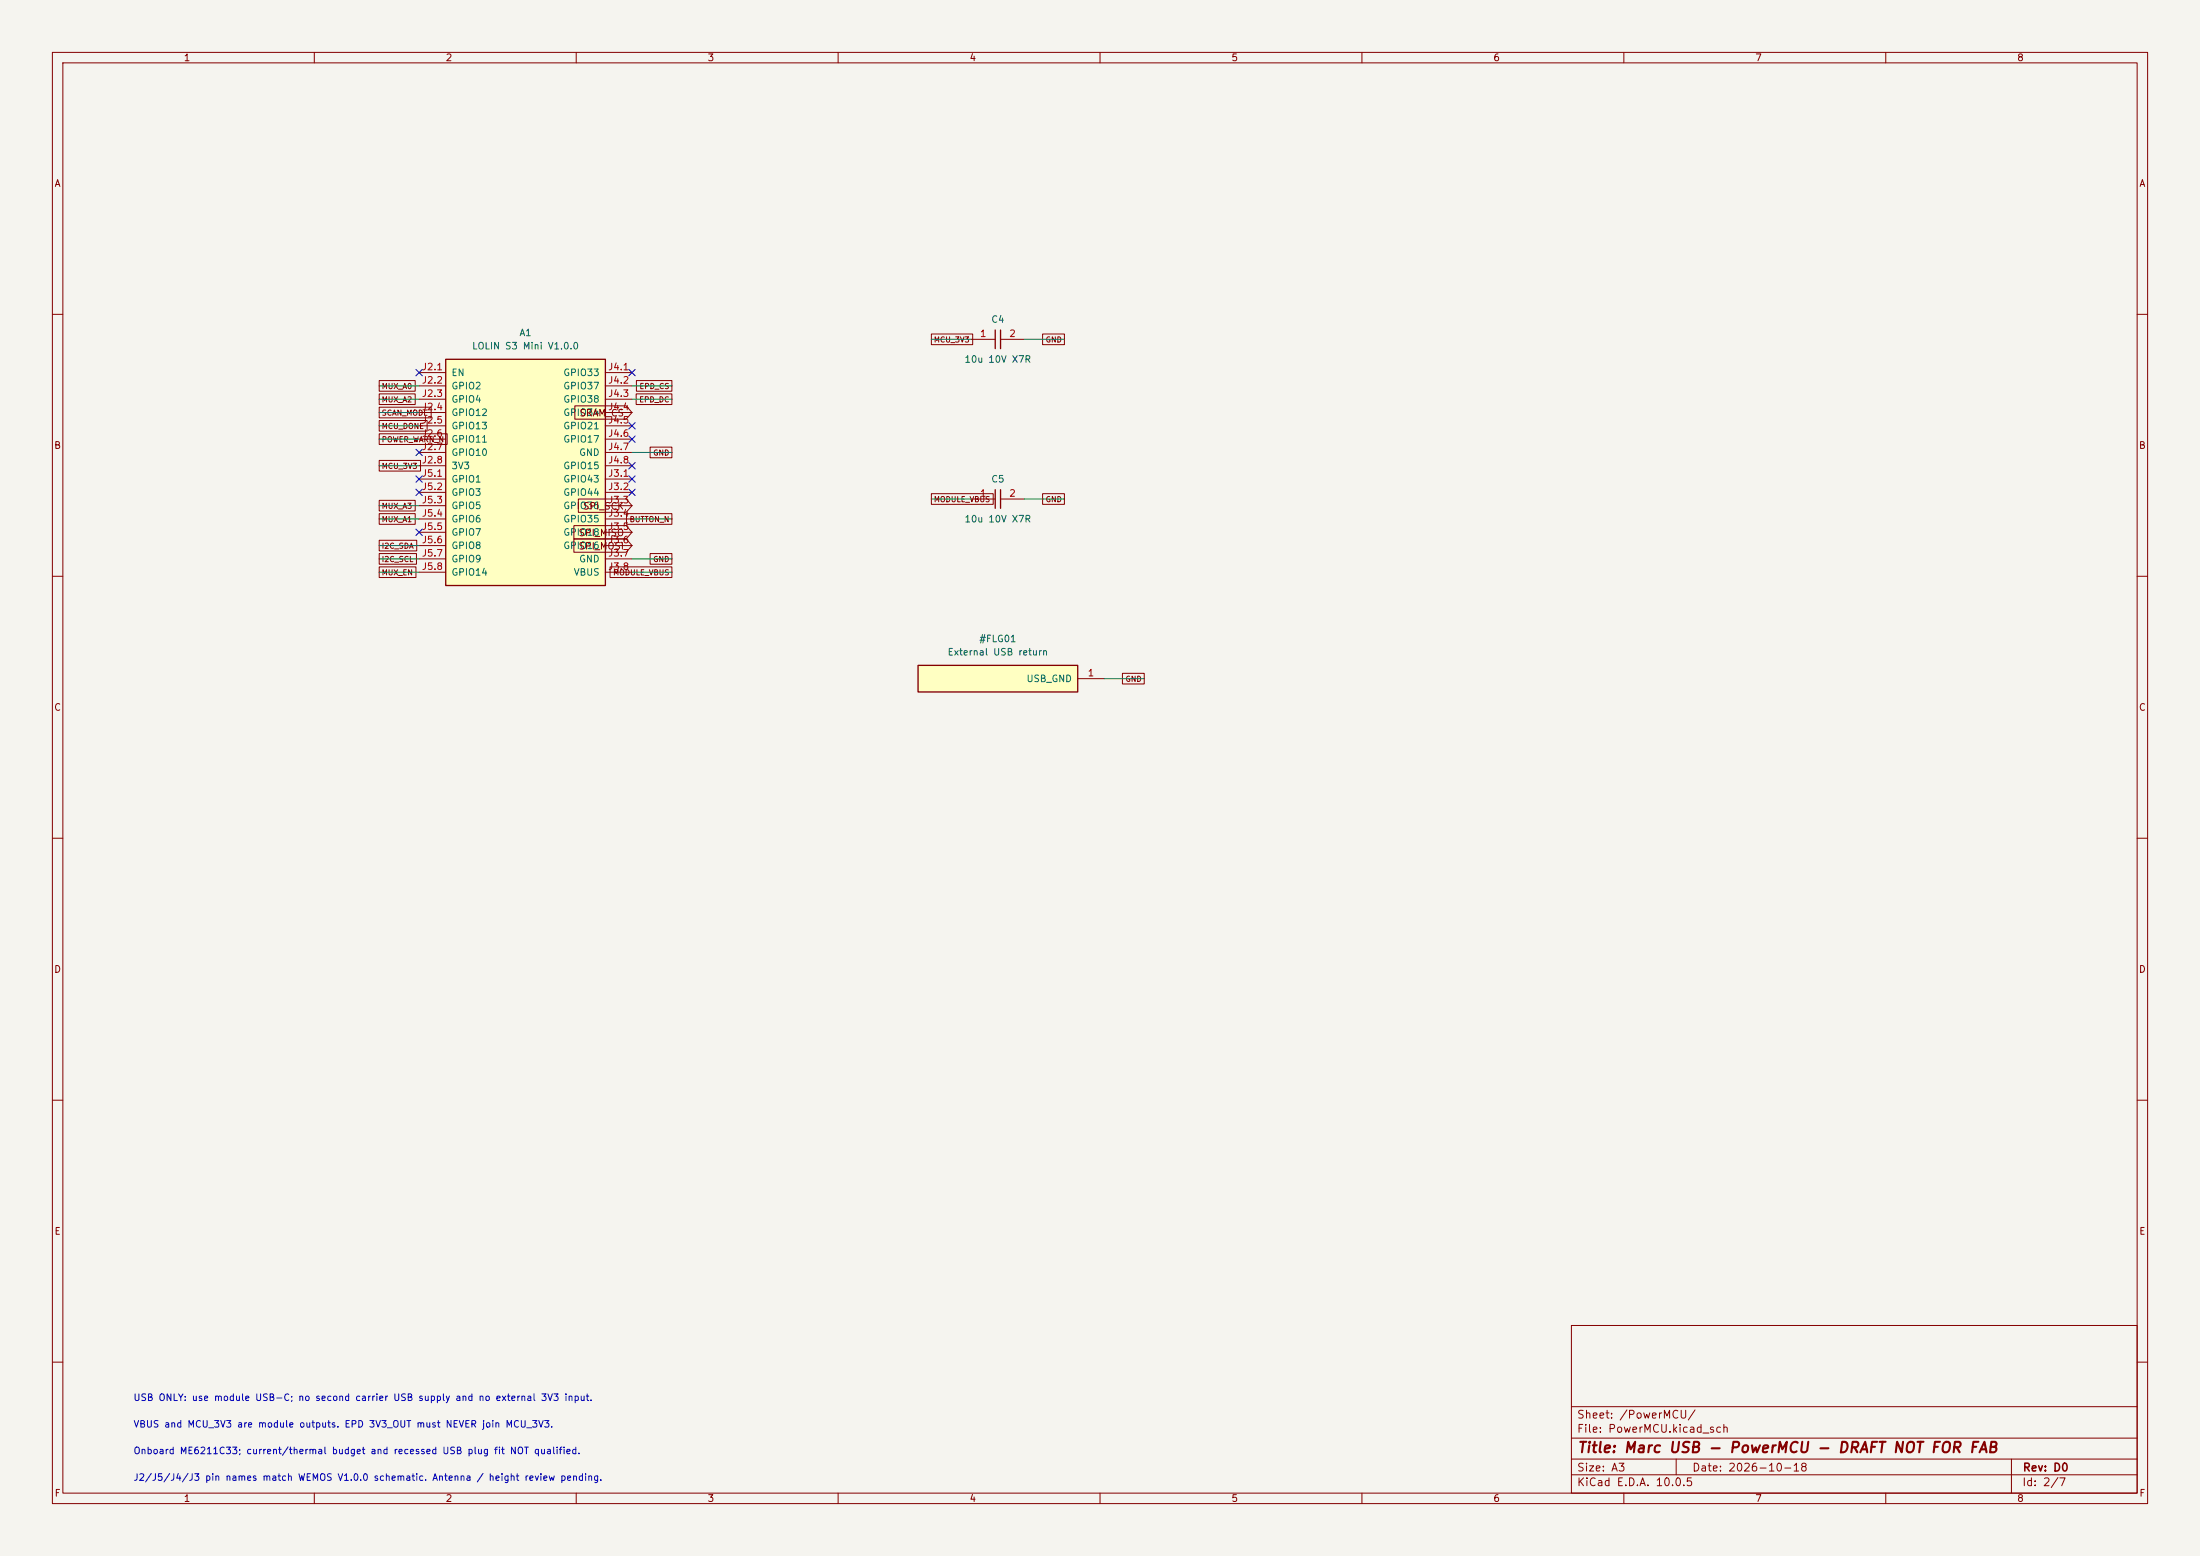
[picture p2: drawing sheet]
(kicad_sch
 (version 20260306)
 (generator "eeschema")
 (generator_version "10.0")
 (paper "A3")
 (title_block
  (title "Marc USB - PowerMCU - DRAFT NOT FOR FAB")
  (date "2026-10-18")
  (rev "D0"))
 (lib_symbols
  (symbol "Marc:Capacitor"
   (pin_names
    (offset 0)) (exclude_from_sim no) (in_bom yes) (on_board yes)
   (in_pos_files yes)
   (duplicate_pin_numbers_are_jumpers no)
   (property "Reference" "C" (at 0 3.81 0) (show_name no) (do_not_autoplace no) (effects (font (size 1.27 1.27))))
   (property "Value" "Capacitor" (at 0 -3.81 0) (show_name no) (do_not_autoplace no) (effects (font (size 1.27 1.27))))
   (property "Footprint" "" (at 0 0 0) (show_name no) (do_not_autoplace no) (hide yes) (effects (font (size 1.27 1.27))))
   (property "Datasheet" "" (at 0 0 0) (show_name no) (do_not_autoplace no) (hide yes) (effects (font (size 1.27 1.27))))
   (property "Description" "" (at 0 0 0) (show_name no) (do_not_autoplace no) (hide yes) (effects (font (size 1.27 1.27))))
   (symbol "Capacitor_0_1"
    (polyline (pts (xy -0.508 -1.778) (xy -0.508 1.778)) (stroke (width 0.254) (type default)) (fill (type none)))
    (polyline (pts (xy 0.508 -1.778) (xy 0.508 1.778)) (stroke (width 0.254) (type default)) (fill (type none))))
   (symbol "Capacitor_1_1"
    (pin passive line (at -5.08 0 0) (length 4.572) (name "" (effects (font (size 1.27 1.27)))) (number "1" (effects (font (size 1.27 1.27)))))
    (pin passive line (at 5.08 0 180) (length 4.572) (name "" (effects (font (size 1.27 1.27)))) (number "2" (effects (font (size 1.27 1.27))))))
   (embedded_fonts no))
  (symbol "Marc:LOLIN_S3_MINI_V1"
   (pin_names
    (offset 1.016)) (exclude_from_sim no) (in_bom yes) (on_board yes)
   (in_pos_files yes)
   (duplicate_pin_numbers_are_jumpers no)
   (property "Reference" "U" (at 0 26.67 0) (show_name no) (do_not_autoplace no) (effects (font (size 1.27 1.27))))
   (property "Value" "LOLIN_S3_MINI_V1" (at 0 24.13 0) (show_name no) (do_not_autoplace no) (effects (font (size 1.27 1.27))))
   (property "Footprint" "" (at 0 0 0) (show_name no) (do_not_autoplace no) (hide yes) (effects (font (size 1.27 1.27))))
   (property "Datasheet" "" (at 0 0 0) (show_name no) (do_not_autoplace no) (hide yes) (effects (font (size 1.27 1.27))))
   (property "Description" "" (at 0 0 0) (show_name no) (do_not_autoplace no) (hide yes) (effects (font (size 1.27 1.27))))
   (symbol "LOLIN_S3_MINI_V1_0_1"
    (rectangle (start -15.24 21.59) (end 15.24 -21.59) (stroke (width 0.254) (type default)) (fill (type background))))
   (symbol "LOLIN_S3_MINI_V1_1_1"
    (pin input line (at -20.32 19.05 0) (length 5.08) (name "EN" (effects (font (size 1.27 1.27)))) (number "J2.1" (effects (font (size 1.27 1.27)))))
    (pin bidirectional line (at -20.32 16.51 0) (length 5.08) (name "GPIO2" (effects (font (size 1.27 1.27)))) (number "J2.2" (effects (font (size 1.27 1.27)))))
    (pin bidirectional line (at -20.32 13.97 0) (length 5.08) (name "GPIO4" (effects (font (size 1.27 1.27)))) (number "J2.3" (effects (font (size 1.27 1.27)))))
    (pin bidirectional line (at -20.32 11.43 0) (length 5.08) (name "GPIO12" (effects (font (size 1.27 1.27)))) (number "J2.4" (effects (font (size 1.27 1.27)))))
    (pin bidirectional line (at -20.32 8.89 0) (length 5.08) (name "GPIO13" (effects (font (size 1.27 1.27)))) (number "J2.5" (effects (font (size 1.27 1.27)))))
    (pin bidirectional line (at -20.32 6.35 0) (length 5.08) (name "GPIO11" (effects (font (size 1.27 1.27)))) (number "J2.6" (effects (font (size 1.27 1.27)))))
    (pin bidirectional line (at -20.32 3.81 0) (length 5.08) (name "GPIO10" (effects (font (size 1.27 1.27)))) (number "J2.7" (effects (font (size 1.27 1.27)))))
    (pin power_out line (at -20.32 1.27 0) (length 5.08) (name "3V3" (effects (font (size 1.27 1.27)))) (number "J2.8" (effects (font (size 1.27 1.27)))))
    (pin bidirectional line (at 20.32 -1.27 180) (length 5.08) (name "GPIO43" (effects (font (size 1.27 1.27)))) (number "J3.1" (effects (font (size 1.27 1.27)))))
    (pin bidirectional line (at 20.32 -3.81 180) (length 5.08) (name "GPIO44" (effects (font (size 1.27 1.27)))) (number "J3.2" (effects (font (size 1.27 1.27)))))
    (pin bidirectional line (at 20.32 -6.35 180) (length 5.08) (name "GPIO36" (effects (font (size 1.27 1.27)))) (number "J3.3" (effects (font (size 1.27 1.27)))))
    (pin bidirectional line (at 20.32 -8.89 180) (length 5.08) (name "GPIO35" (effects (font (size 1.27 1.27)))) (number "J3.4" (effects (font (size 1.27 1.27)))))
    (pin bidirectional line (at 20.32 -11.43 180) (length 5.08) (name "GPIO18" (effects (font (size 1.27 1.27)))) (number "J3.5" (effects (font (size 1.27 1.27)))))
    (pin bidirectional line (at 20.32 -13.97 180) (length 5.08) (name "GPIO16" (effects (font (size 1.27 1.27)))) (number "J3.6" (effects (font (size 1.27 1.27)))))
    (pin power_in line (at 20.32 -16.51 180) (length 5.08) (name "GND" (effects (font (size 1.27 1.27)))) (number "J3.7" (effects (font (size 1.27 1.27)))))
    (pin power_out line (at 20.32 -19.05 180) (length 5.08) (name "VBUS" (effects (font (size 1.27 1.27)))) (number "J3.8" (effects (font (size 1.27 1.27)))))
    (pin bidirectional line (at 20.32 19.05 180) (length 5.08) (name "GPIO33" (effects (font (size 1.27 1.27)))) (number "J4.1" (effects (font (size 1.27 1.27)))))
    (pin bidirectional line (at 20.32 16.51 180) (length 5.08) (name "GPIO37" (effects (font (size 1.27 1.27)))) (number "J4.2" (effects (font (size 1.27 1.27)))))
    (pin bidirectional line (at 20.32 13.97 180) (length 5.08) (name "GPIO38" (effects (font (size 1.27 1.27)))) (number "J4.3" (effects (font (size 1.27 1.27)))))
    (pin bidirectional line (at 20.32 11.43 180) (length 5.08) (name "GPIO34" (effects (font (size 1.27 1.27)))) (number "J4.4" (effects (font (size 1.27 1.27)))))
    (pin bidirectional line (at 20.32 8.89 180) (length 5.08) (name "GPIO21" (effects (font (size 1.27 1.27)))) (number "J4.5" (effects (font (size 1.27 1.27)))))
    (pin bidirectional line (at 20.32 6.35 180) (length 5.08) (name "GPIO17" (effects (font (size 1.27 1.27)))) (number "J4.6" (effects (font (size 1.27 1.27)))))
    (pin power_in line (at 20.32 3.81 180) (length 5.08) (name "GND" (effects (font (size 1.27 1.27)))) (number "J4.7" (effects (font (size 1.27 1.27)))))
    (pin bidirectional line (at 20.32 1.27 180) (length 5.08) (name "GPIO15" (effects (font (size 1.27 1.27)))) (number "J4.8" (effects (font (size 1.27 1.27)))))
    (pin bidirectional line (at -20.32 -1.27 0) (length 5.08) (name "GPIO1" (effects (font (size 1.27 1.27)))) (number "J5.1" (effects (font (size 1.27 1.27)))))
    (pin bidirectional line (at -20.32 -3.81 0) (length 5.08) (name "GPIO3" (effects (font (size 1.27 1.27)))) (number "J5.2" (effects (font (size 1.27 1.27)))))
    (pin bidirectional line (at -20.32 -6.35 0) (length 5.08) (name "GPIO5" (effects (font (size 1.27 1.27)))) (number "J5.3" (effects (font (size 1.27 1.27)))))
    (pin bidirectional line (at -20.32 -8.89 0) (length 5.08) (name "GPIO6" (effects (font (size 1.27 1.27)))) (number "J5.4" (effects (font (size 1.27 1.27)))))
    (pin bidirectional line (at -20.32 -11.43 0) (length 5.08) (name "GPIO7" (effects (font (size 1.27 1.27)))) (number "J5.5" (effects (font (size 1.27 1.27)))))
    (pin bidirectional line (at -20.32 -13.97 0) (length 5.08) (name "GPIO8" (effects (font (size 1.27 1.27)))) (number "J5.6" (effects (font (size 1.27 1.27)))))
    (pin bidirectional line (at -20.32 -16.51 0) (length 5.08) (name "GPIO9" (effects (font (size 1.27 1.27)))) (number "J5.7" (effects (font (size 1.27 1.27)))))
    (pin bidirectional line (at -20.32 -19.05 0) (length 5.08) (name "GPIO14" (effects (font (size 1.27 1.27)))) (number "J5.8" (effects (font (size 1.27 1.27))))))
   (embedded_fonts no))
  (symbol "Marc:USB_Return"
   (pin_names
    (offset 1.016)) (exclude_from_sim no) (in_bom yes) (on_board yes)
   (in_pos_files yes)
   (duplicate_pin_numbers_are_jumpers no)
   (property "Reference" "U" (at 0 7.62 0) (show_name no) (do_not_autoplace no) (effects (font (size 1.27 1.27))))
   (property "Value" "USB_Return" (at 0 5.08 0) (show_name no) (do_not_autoplace no) (effects (font (size 1.27 1.27))))
   (property "Footprint" "" (at 0 0 0) (show_name no) (do_not_autoplace no) (hide yes) (effects (font (size 1.27 1.27))))
   (property "Datasheet" "" (at 0 0 0) (show_name no) (do_not_autoplace no) (hide yes) (effects (font (size 1.27 1.27))))
   (property "Description" "" (at 0 0 0) (show_name no) (do_not_autoplace no) (hide yes) (effects (font (size 1.27 1.27))))
   (symbol "USB_Return_0_1"
    (rectangle (start -15.24 2.54) (end 15.24 -2.54) (stroke (width 0.254) (type default)) (fill (type background))))
   (symbol "USB_Return_1_1"
    (pin power_out line (at 20.32 0 180) (length 5.08) (name "USB_GND" (effects (font (size 1.27 1.27)))) (number "1" (effects (font (size 1.27 1.27))))))
   (embedded_fonts no)))
 (text "USB ONLY: use module USB-C; no second carrier USB supply and no external 3V3 input."
  (exclude_from_sim no)
  (at 25.4 267 0)
  (effects (font (size 1.27 1.27)) (justify left)))
 (text "Onboard ME6211C33; current/thermal budget and recessed USB plug fit NOT qualified."
  (exclude_from_sim no)
  (at 25.4 277.16 0)
  (effects (font (size 1.27 1.27)) (justify left)))
 (text "J2/J5/J4/J3 pin names match WEMOS V1.0.0 schematic. Antenna / height review pending."
  (exclude_from_sim no)
  (at 25.4 282.24 0)
  (effects (font (size 1.27 1.27)) (justify left)))
 (text "VBUS and MCU_3V3 are module outputs. EPD 3V3_OUT must NEVER join MCU_3V3."
  (exclude_from_sim no)
  (at 25.4 272.08 0)
  (effects (font (size 1.27 1.27)) (justify left)))
 (no_connect
  (at 120.65 88.9))
 
 (no_connect
  (at 80.01 91.44))
 (no_connect
  (at 120.65 81.28))
 
 (no_connect
  (at 80.01 71.12))
 (no_connect
  (at 120.65 83.82))
 (no_connect
  (at 120.65 93.98))
 
 (no_connect
  (at 120.65 91.44))
 
 (no_connect
  (at 80.01 93.98))
 (wire
  (pts (xy 80.01 109.22) (xy 72.39 109.22))
  (stroke (width 0) (type default)))
 
 (wire
  (pts (xy 120.65 109.22) (xy 128.27 109.22))
  (stroke (width 0) (type default)))
 (wire
  (pts (xy 80.01 88.9) (xy 72.39 88.9))
  (stroke (width 0) (type default)))
 (wire
  (pts (xy 195.58 95.25) (xy 203.2 95.25))
  (stroke (width 0) (type default)))
 
 
 (wire
  (pts (xy 185.42 95.25) (xy 177.8 95.25))
  (stroke (width 0) (type default)))
 (wire
  (pts (xy 210.82 129.54) (xy 218.44 129.54))
  (stroke (width 0) (type default)))
 
 (wire
  (pts (xy 120.65 106.68) (xy 128.27 106.68))
  (stroke (width 0) (type default)))
 (wire
  (pts (xy 80.01 106.68) (xy 72.39 106.68))
  (stroke (width 0) (type default)))
 (wire
  (pts (xy 80.01 99.06) (xy 72.39 99.06))
  (stroke (width 0) (type default)))
 (wire
  (pts (xy 80.01 104.14) (xy 72.39 104.14))
  (stroke (width 0) (type default)))
 
 (wire
  (pts (xy 185.42 64.77) (xy 177.8 64.77))
  (stroke (width 0) (type default)))
 (wire
  (pts (xy 120.65 86.36) (xy 128.27 86.36))
  (stroke (width 0) (type default)))
 (wire
  (pts (xy 120.65 73.66) (xy 128.27 73.66))
  (stroke (width 0) (type default)))
 (wire
  (pts (xy 80.01 73.66) (xy 72.39 73.66))
  (stroke (width 0) (type default)))
 (wire
  (pts (xy 195.58 64.77) (xy 203.2 64.77))
  (stroke (width 0) (type default)))
 (wire
  (pts (xy 120.65 99.06) (xy 128.27 99.06))
  (stroke (width 0) (type default)))
 (wire
  (pts (xy 80.01 96.52) (xy 72.39 96.52))
  (stroke (width 0) (type default)))
 
 (wire
  (pts (xy 80.01 76.2) (xy 72.39 76.2))
  (stroke (width 0) (type default)))
 (wire
  (pts (xy 120.65 76.2) (xy 128.27 76.2))
  (stroke (width 0) (type default)))
 (global_label "MODULE_VBUS"
  (shape passive)
  (at 128.27 109.22 180)
  (effects (font (size 1.016 1.016)) (justify right))
  (property "Intersheetrefs" "${INTERSHEET_REFS}" (at 128.27 109.22 180) (hide yes) (show_name no) (do_not_autoplace no) (effects (font (size 1.016 1.016)))))
 (global_label "SPI_SCK" (shape input) (at 120.65 96.52 180) (effects (font (size 1.27 1.27)) (justify right)))
 (global_label "MUX_A1"
  (shape passive)
  (at 72.39 99.06 0)
  (effects (font (size 1.016 1.016)) (justify left))
  (property "Intersheetrefs" "${INTERSHEET_REFS}" (at 72.39 99.06 0) (hide yes) (show_name no) (do_not_autoplace no) (effects (font (size 1.016 1.016)))))
 (global_label "SPI_MISO" (shape input) (at 120.65 101.6 180) (effects (font (size 1.27 1.27)) (justify right)))
 (global_label "I2C_SDA"
  (shape passive)
  (at 72.39 104.14 0)
  (effects (font (size 1.016 1.016)) (justify left))
  (property "Intersheetrefs" "${INTERSHEET_REFS}" (at 72.39 104.14 0) (hide yes) (show_name no) (do_not_autoplace no) (effects (font (size 1.016 1.016)))))
 (global_label "I2C_SCL"
  (shape passive)
  (at 72.39 106.68 0)
  (effects (font (size 1.016 1.016)) (justify left))
  (property "Intersheetrefs" "${INTERSHEET_REFS}" (at 72.39 106.68 0) (hide yes) (show_name no) (do_not_autoplace no) (effects (font (size 1.016 1.016)))))
 (global_label "MUX_EN"
  (shape passive)
  (at 72.39 109.22 0)
  (effects (font (size 1.016 1.016)) (justify left))
  (property "Intersheetrefs" "${INTERSHEET_REFS}" (at 72.39 109.22 0) (hide yes) (show_name no) (do_not_autoplace no) (effects (font (size 1.016 1.016)))))
 (global_label "MUX_A0"
  (shape passive)
  (at 72.39 73.66 0)
  (effects (font (size 1.016 1.016)) (justify left))
  (property "Intersheetrefs" "${INTERSHEET_REFS}" (at 72.39 73.66 0) (hide yes) (show_name no) (do_not_autoplace no) (effects (font (size 1.016 1.016)))))
 (global_label "GND"
  (shape passive)
  (at 203.2 95.25 180)
  (effects (font (size 1.016 1.016)) (justify right))
  (property "Intersheetrefs" "${INTERSHEET_REFS}" (at 203.2 95.25 180) (hide yes) (show_name no) (do_not_autoplace no) (effects (font (size 1.016 1.016)))))
 (global_label "MCU_3V3"
  (shape passive)
  (at 177.8 64.77 0)
  (effects (font (size 1.016 1.016)) (justify left))
  (property "Intersheetrefs" "${INTERSHEET_REFS}" (at 177.8 64.77 0) (hide yes) (show_name no) (do_not_autoplace no) (effects (font (size 1.016 1.016)))))
 (global_label "EPD_CS"
  (shape passive)
  (at 128.27 73.66 180)
  (effects (font (size 1.016 1.016)) (justify right))
  (property "Intersheetrefs" "${INTERSHEET_REFS}" (at 128.27 73.66 180) (hide yes) (show_name no) (do_not_autoplace no) (effects (font (size 1.016 1.016)))))
 (global_label "SPI_MOSI" (shape input) (at 120.65 104.14 180) (effects (font (size 1.27 1.27)) (justify right)))
 (global_label "BUTTON_N"
  (shape passive)
  (at 128.27 99.06 180)
  (effects (font (size 1.016 1.016)) (justify right))
  (property "Intersheetrefs" "${INTERSHEET_REFS}" (at 128.27 99.06 180) (hide yes) (show_name no) (do_not_autoplace no) (effects (font (size 1.016 1.016)))))
 (global_label "GND"
  (shape passive)
  (at 128.27 86.36 180)
  (effects (font (size 1.016 1.016)) (justify right))
  (property "Intersheetrefs" "${INTERSHEET_REFS}" (at 128.27 86.36 180) (hide yes) (show_name no) (do_not_autoplace no) (effects (font (size 1.016 1.016)))))
 (global_label "GND"
  (shape passive)
  (at 128.27 106.68 180)
  (effects (font (size 1.016 1.016)) (justify right))
  (property "Intersheetrefs" "${INTERSHEET_REFS}" (at 128.27 106.68 180) (hide yes) (show_name no) (do_not_autoplace no) (effects (font (size 1.016 1.016)))))
 (global_label "MUX_A3"
  (shape passive)
  (at 72.39 96.52 0)
  (effects (font (size 1.016 1.016)) (justify left))
  (property "Intersheetrefs" "${INTERSHEET_REFS}" (at 72.39 96.52 0) (hide yes) (show_name no) (do_not_autoplace no) (effects (font (size 1.016 1.016)))))
 (global_label "MUX_A2"
  (shape passive)
  (at 72.39 76.2 0)
  (effects (font (size 1.016 1.016)) (justify left))
  (property "Intersheetrefs" "${INTERSHEET_REFS}" (at 72.39 76.2 0) (hide yes) (show_name no) (do_not_autoplace no) (effects (font (size 1.016 1.016)))))
 (global_label "EPD_DC"
  (shape passive)
  (at 128.27 76.2 180)
  (effects (font (size 1.016 1.016)) (justify right))
  (property "Intersheetrefs" "${INTERSHEET_REFS}" (at 128.27 76.2 180) (hide yes) (show_name no) (do_not_autoplace no) (effects (font (size 1.016 1.016)))))
 
 (global_label "GND"
  (shape passive)
  (at 218.44 129.54 180)
  (effects (font (size 1.016 1.016)) (justify right))
  (property "Intersheetrefs" "${INTERSHEET_REFS}" (at 218.44 129.54 180) (hide yes) (show_name no) (do_not_autoplace no) (effects (font (size 1.016 1.016)))))
 
 (global_label "GND"
  (shape passive)
  (at 203.2 64.77 180)
  (effects (font (size 1.016 1.016)) (justify right))
  (property "Intersheetrefs" "${INTERSHEET_REFS}" (at 203.2 64.77 180) (hide yes) (show_name no) (do_not_autoplace no) (effects (font (size 1.016 1.016)))))
 (global_label "SRAM_CS" (shape input) (at 120.65 78.74 180) (effects (font (size 1.27 1.27)) (justify right)))
 (global_label "MCU_3V3"
  (shape passive)
  (at 72.39 88.9 0)
  (effects (font (size 1.016 1.016)) (justify left))
  (property "Intersheetrefs" "${INTERSHEET_REFS}" (at 72.39 88.9 0) (hide yes) (show_name no) (do_not_autoplace no) (effects (font (size 1.016 1.016)))))
 (global_label "MODULE_VBUS"
  (shape passive)
  (at 177.8 95.25 0)
  (effects (font (size 1.016 1.016)) (justify left))
  (property "Intersheetrefs" "${INTERSHEET_REFS}" (at 177.8 95.25 0) (hide yes) (show_name no) (do_not_autoplace no) (effects (font (size 1.016 1.016)))))
 (symbol
  (lib_id "Marc:Capacitor")
  (at 190.5 64.77 0)
  (unit 1)
  (body_style 1)
  (exclude_from_sim no)
  (in_bom yes)
  (on_board yes)
  (in_pos_files yes)
  (dnp no)
  (property "Reference" "C4" (at 190.5 60.96 0) (show_name no) (do_not_autoplace no) (effects (font (size 1.27 1.27))))
  (property "Value" "10u 10V X7R" (at 190.5 68.58 0) (show_name no) (do_not_autoplace no) (effects (font (size 1.27 1.27))))
  (property "Footprint" "Capacitor_SMD:C_0805_2012Metric" (at 190.5 64.77 0) (hide yes) (show_name no) (do_not_autoplace no) (effects (font (size 1.27 1.27))))
  (property "Datasheet" "" (at 190.5 64.77 0) (hide yes) (show_name no) (do_not_autoplace no) (effects (font (size 1.27 1.27))))
  (property "Description" "" (at 190.5 64.77 0) (show_name no) (do_not_autoplace no) (effects (font (size 1.27 1.27))))
  (property "MPN" "" (at 190.5 64.77 0) (hide yes) (show_name no) (do_not_autoplace no) (effects (font (size 1.27 1.27))))
  (property "Assembly" "JLC候選／未核庫存" (at 190.5 64.77 0) (hide yes) (show_name no) (do_not_autoplace no) (effects (font (size 1.27 1.27))))
  (property "Qualification" "未核定，不可下單" (at 190.5 64.77 0) (hide yes) (show_name no) (do_not_autoplace no) (effects (font (size 1.27 1.27))))
  (pin "1")
  (pin "2"))
 (symbol
  (lib_id "Marc:USB_Return")
  (at 190.5 129.54 0)
  (unit 1)
  (body_style 1)
  (exclude_from_sim no)
  (in_bom no)
  (on_board no)
  (in_pos_files yes)
  (dnp no)
  (property "Reference" "#FLG01" (at 190.5 121.92 0) (show_name no) (do_not_autoplace no) (effects (font (size 1.27 1.27))))
  (property "Value" "External USB return" (at 190.5 124.46 0) (show_name no) (do_not_autoplace no) (effects (font (size 1.27 1.27))))
  (property "Footprint" "" (at 190.5 129.54 0) (hide yes) (show_name no) (do_not_autoplace no) (effects (font (size 1.27 1.27))))
  (property "Datasheet" "" (at 190.5 129.54 0) (hide yes) (show_name no) (do_not_autoplace no) (effects (font (size 1.27 1.27))))
  (property "Description" "" (at 190.5 129.54 0) (show_name no) (do_not_autoplace no) (effects (font (size 1.27 1.27))))
  (property "MPN" "" (at 190.5 129.54 0) (hide yes) (show_name no) (do_not_autoplace no) (effects (font (size 1.27 1.27))))
  (property "Assembly" "Not assembled" (at 190.5 129.54 0) (hide yes) (show_name no) (do_not_autoplace no) (effects (font (size 1.27 1.27))))
  (property "Qualification" "Actual USB ground supplied through A1 USB connector" (at 190.5 129.54 0) (hide yes) (show_name no) (do_not_autoplace no) (effects (font (size 1.27 1.27))))
  (pin "1"))
 (symbol
  (lib_id "Marc:Capacitor")
  (at 190.5 95.25 0)
  (unit 1)
  (body_style 1)
  (exclude_from_sim no)
  (in_bom yes)
  (on_board yes)
  (in_pos_files yes)
  (dnp no)
  (property "Reference" "C5" (at 190.5 91.44 0) (show_name no) (do_not_autoplace no) (effects (font (size 1.27 1.27))))
  (property "Value" "10u 10V X7R" (at 190.5 99.06 0) (show_name no) (do_not_autoplace no) (effects (font (size 1.27 1.27))))
  (property "Footprint" "Capacitor_SMD:C_0805_2012Metric" (at 190.5 95.25 0) (hide yes) (show_name no) (do_not_autoplace no) (effects (font (size 1.27 1.27))))
  (property "Datasheet" "" (at 190.5 95.25 0) (hide yes) (show_name no) (do_not_autoplace no) (effects (font (size 1.27 1.27))))
  (property "Description" "" (at 190.5 95.25 0) (show_name no) (do_not_autoplace no) (effects (font (size 1.27 1.27))))
  (property "MPN" "" (at 190.5 95.25 0) (hide yes) (show_name no) (do_not_autoplace no) (effects (font (size 1.27 1.27))))
  (property "Assembly" "JLC候選／未核庫存" (at 190.5 95.25 0) (hide yes) (show_name no) (do_not_autoplace no) (effects (font (size 1.27 1.27))))
  (property "Qualification" "未核定，不可下單" (at 190.5 95.25 0) (hide yes) (show_name no) (do_not_autoplace no) (effects (font (size 1.27 1.27))))
  (pin "1")
  (pin "2"))
 (symbol
  (lib_id "Marc:LOLIN_S3_MINI_V1")
  (at 100.33 90.17 0)
  (unit 1)
  (body_style 1)
  (exclude_from_sim no)
  (in_bom yes)
  (on_board yes)
  (in_pos_files yes)
  (dnp no)
  (property "Reference" "A1" (at 100.33 63.5 0) (show_name no) (do_not_autoplace no) (effects (font (size 1.27 1.27))))
  (property "Value" "LOLIN S3 Mini V1.0.0" (at 100.33 66.04 0) (show_name no) (do_not_autoplace no) (effects (font (size 1.27 1.27))))
  (property "Footprint" "Marc:LOLIN_S3_MINI_V1" (at 100.33 90.17 0) (hide yes) (show_name no) (do_not_autoplace no) (effects (font (size 1.27 1.27))))
  (property "Datasheet" "https://www.wemos.cc/en/latest/_static/files/sch_s3_mini_v1.0.0.pdf" (at 100.33 90.17 0) (hide yes) (show_name no) (do_not_autoplace no) (effects (font (size 1.27 1.27))))
  (property "Description" "" (at 100.33 90.17 0) (show_name no) (do_not_autoplace no) (effects (font (size 1.27 1.27))))
  (property "MPN" "LOLIN S3 MINI V1.0.0" (at 100.33 90.17 0) (hide yes) (show_name no) (do_not_autoplace no) (effects (font (size 1.27 1.27))))
  (property "Assembly" "後焊" (at 100.33 90.17 0) (hide yes) (show_name no) (do_not_autoplace no) (effects (font (size 1.27 1.27))))
  (property "Qualification" "官方腳序／高度插座待核" (at 100.33 90.17 0) (hide yes) (show_name no) (do_not_autoplace no) (effects (font (size 1.27 1.27))))
  (pin "J4.8")
  (pin "J4.7")
  (pin "J4.6")
  (pin "J4.5")
  (pin "J2.1")
  (pin "J2.4")
  (pin "J2.5")
  (pin "J2.6")
  (pin "J2.3")
  (pin "J2.2")
  (pin "J2.7")
  (pin "J2.8")
  (pin "J3.1")
  (pin "J3.2")
  (pin "J3.3")
  (pin "J3.4")
  (pin "J3.5")
  (pin "J3.6")
  (pin "J3.7")
  (pin "J3.8")
  (pin "J4.1")
  (pin "J4.2")
  (pin "J4.3")
  (pin "J5.1")
  (pin "J5.2")
  (pin "J5.3")
  (pin "J5.4")
  (pin "J5.5")
  (pin "J5.6")
  (pin "J5.7")
  (pin "J5.8")
  (pin "J4.4"))

(no_connect (at 80.01 101.6))
(no_connect (at 80.01 86.36))




(no_connect (at 120.65 71.12))

 (wire (pts (xy 80.01 78.74) (xy 72.39 78.74)) (stroke (width 0) (type default)))
 (global_label "SCAN_MODE" (shape passive) (at 72.39 78.74 0) (effects (font (size 1.016 1.016)) (justify left)))

 (wire (pts (xy 80.01 81.28) (xy 72.39 81.28)) (stroke (width 0) (type default)))
 (global_label "MCU_DONE" (shape passive) (at 72.39 81.28 0) (effects (font (size 1.016 1.016)) (justify left)))

 (wire (pts (xy 80.01 83.82) (xy 72.39 83.82)) (stroke (width 0) (type default)))
 (global_label "POWER_WARN_N" (shape passive) (at 72.39 83.82 0) (effects (font (size 1.016 1.016)) (justify left))))
